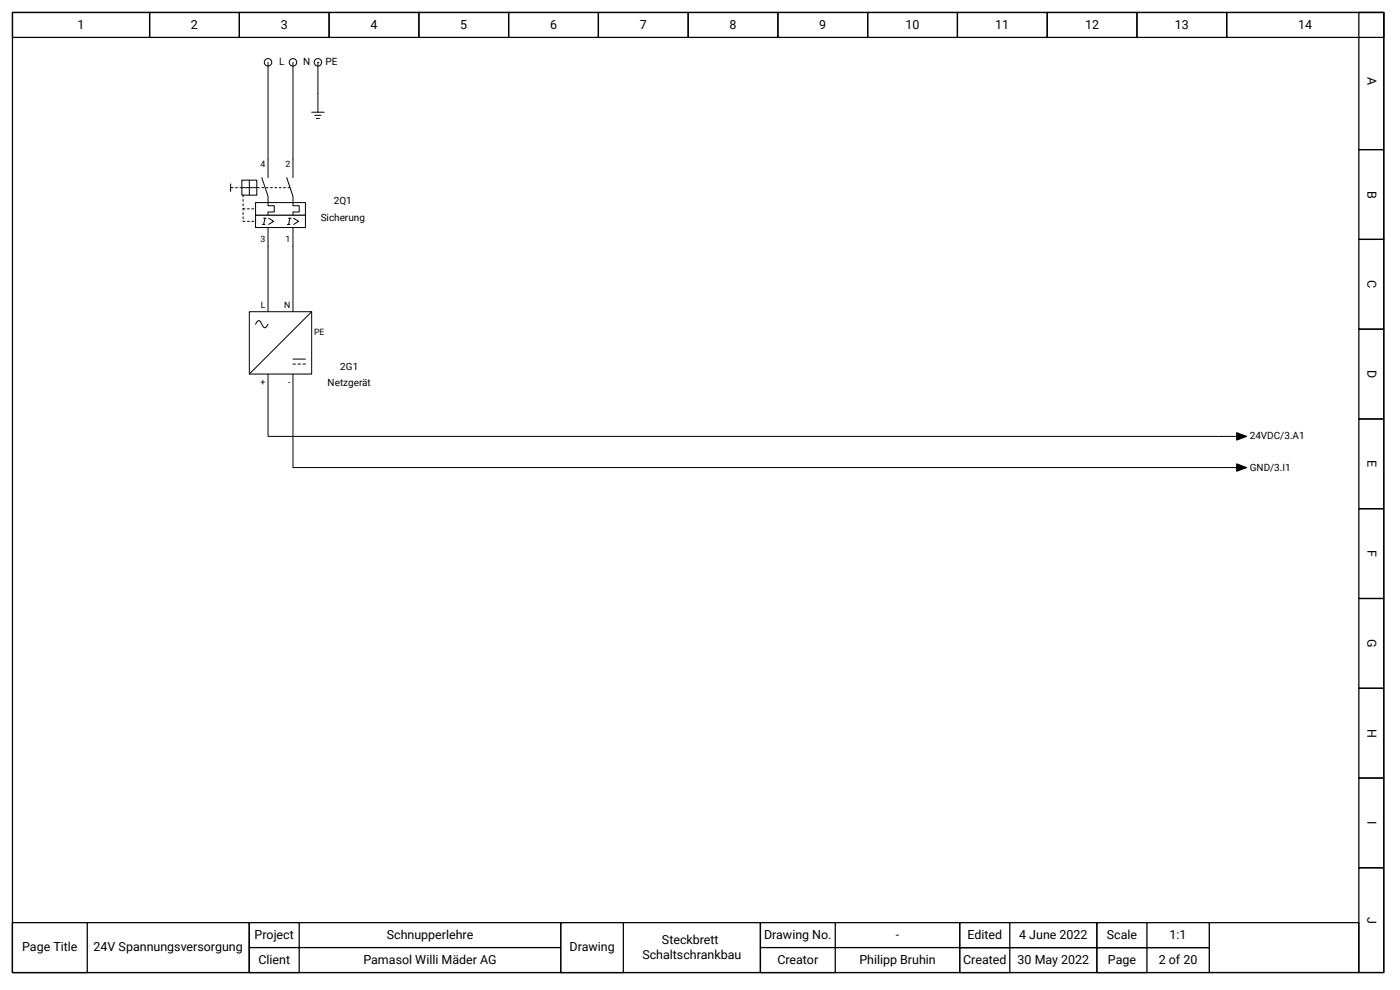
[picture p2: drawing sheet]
<svg xmlns="http://www.w3.org/2000/svg" width="297mm" height="210mm" viewBox="0 0 297 210" stroke-linecap="round" stroke-linejoin="round" font-family="sans-serif">
<path d="M256.6 195.8h31.8v10.6h-31.8z" fill-rule="evenodd" fill="#fff" stroke="#000" stroke-width=".26"/>
<g fill="none" stroke="#000" stroke-width=".26">
<path d="M2.6 2.6h291.1v203.8h-291.1zM2.6 2.6h29.1v5.3h-29.1zM31.7 2.6h19.1v5.3h-19.1zM50.8 2.6h19v5.3h-19zM69.8 2.6h19.1v5.3h-19.1zM88.9 2.6h19v5.3h-19zM107.9 2.6h19.1v5.3h-19.1zM127 2.6h19v5.3h-19zM146 2.6h19.1v5.3h-19.1zM165.1 2.6h19v5.3h-19zM184.1 2.6h19.1v5.3h-19.1zM203.2 2.6h19v5.3h-19z"/>
<path d="M222.2 2.6h19.1v5.3h-19.1zM241.3 2.6h19v5.3h-19zM260.3 2.6h33.4v5.3h-33.4zM288.4 2.6h5.3v29.1h-5.3zM288.4 31.7h5.3v19.1h-5.3zM288.4 50.8h5.3v19h-5.3zM288.4 69.8h5.3v19.1h-5.3zM288.4 88.9h5.3v19h-5.3zM288.4 107.9h5.3v19.1h-5.3zM288.4 127h5.3v19h-5.3zM288.4 146h5.3v19.1h-5.3zM288.4 165.1h5.3v19h-5.3z"/>
<path d="M288.4 184.1h5.3v22.3h-5.3z"/>
</g>
<g fill="#fff" stroke="#000" stroke-width=".26">
<path d="M2.6 195.8h50.3v10.6h-50.3z" fill-rule="evenodd"/>
<path d="M2.6 195.8h15.9v10.6h-15.9z" fill-rule="evenodd"/>
<path d="M52.9 195.8h66.2v5.3h-66.2z" fill-rule="evenodd"/>
<path d="M52.9 195.8h10.6v5.3h-10.6z" fill-rule="evenodd"/>
<path d="M52.9 201.1h66.2v5.3h-66.2z" fill-rule="evenodd"/>
<path d="M52.9 201.1h10.6v5.3h-10.6z" fill-rule="evenodd"/>
<path d="M119.1 195.8h42.3v10.6h-42.3z" fill-rule="evenodd"/>
<path d="M119.1 195.8h13.2v10.6h-13.2z" fill-rule="evenodd"/>
<path d="M161.4 195.8h42.3v5.3h-42.3z" fill-rule="evenodd"/>
<path d="M161.4 195.8h15.9v5.3h-15.9z" fill-rule="evenodd"/>
<path d="M161.4 201.1h42.3v5.3h-42.3z" fill-rule="evenodd"/>
<path d="M161.4 201.1h15.9v5.3h-15.9z" fill-rule="evenodd"/>
<path d="M203.7 201.1h29.1v5.3h-29.1z" fill-rule="evenodd"/>
<path d="M203.7 201.1h10.6v5.3h-10.6z" fill-rule="evenodd"/>
<path d="M203.7 195.8h29.1v5.3h-29.1z" fill-rule="evenodd"/>
<path d="M203.7 195.8h10.6v5.3h-10.6z" fill-rule="evenodd"/>
<path d="M232.8 201.1h23.8v5.3h-23.8z" fill-rule="evenodd"/>
<path d="M232.8 201.1h10.6v5.3h-10.6z" fill-rule="evenodd"/>
<path d="M232.8 195.8h23.8v5.3h-23.8z" fill-rule="evenodd"/>
<path d="M232.8 195.8h10.6v5.3h-10.6z" fill-rule="evenodd"/>
</g>
<g fill="#000" stroke="#000" stroke-width=".21">
<path d="M259.3 92.6h5.3l-2.1 .8v-1.6l2.1 .8z" fill-rule="evenodd"/>
<path d="M259.3 99.2h5.3l-2.1 .8v-1.6l2.1 .8z" fill-rule="evenodd"/>
</g>
<path d="M52.9 66.1h13.2v13.3h-13.2z" fill-rule="evenodd" fill="#fff" stroke="#000" stroke-width=".21"/>
<path d="M56.9 33.7v4M62.2 33.7v4M54.2 68.8l.6-.8a1.54 1.54 0 0 1 1 1.3l.5 .2 .6-.7M62.2 76.2h2.6M62.2 77.3h.5M63.2 77.3h.6M64.3 77.3h.5M66.1 66.1l-13.2 13.3" fill="none" stroke="#000" stroke-width=".21"/>
<path d="M61.5 39.8h-12.6M51.6 44.3h2.6M51.6 47h2.6" fill="none" stroke="#000" stroke-width=".21" stroke-dasharray=".4 .5"/>
<path d="M51.3 38.2h3.2v3.2h-3.2z" fill-rule="evenodd" fill="#fff" stroke="#000" stroke-width=".21"/>
<path d="M48.9 39v1.6M51.3 39.8h3.2M52.9 38.2v3.2M55.6 37.7l1.3 4v2.6M60.9 37.7l1.3 4v2.6M56.9 47v5.3M62.2 47v5.3" fill="none" stroke="#000" stroke-width=".21"/>
<path d="M54.2 45.6h10.6v2.7h-10.6z" fill-rule="evenodd" fill="#fff" stroke="#000" stroke-width=".21"/>
<path d="M55.7 47.6h.5M56 46.3h.5M56.2 46.3l-.2 1.3M57 46.3l1.1 .7-1.1 .6M61 47.6h.5M61.3 46.3h.5M61.5 46.3l-.2 1.3M62.3 46.3l1.1 .7-1.1 .6" fill="none" stroke="#000" stroke-width=".21"/>
<path d="M54.2 43h10.6v2.6h-10.6z" fill-rule="evenodd" fill="#fff" stroke="#000" stroke-width=".21"/>
<g fill="none" stroke="#000" stroke-width=".21">
<path d="M56.9 13.2v20.5M62.2 13.2v20.5M67.5 13.2h.1M67.5 13.2v10.6M66.1 23.8h2.7M66.8 24.5h1.3M67.1 25.1h.7M56.9 52.3v13.8M56.9 43v.7h1.3v1.3h-1.3v.6M62.2 52.3v13.8M62.2 43v.7h1.3v1.3h-1.3v.6M56.9 79.4v13.2h202.4"/>
<path d="M62.2 79.4v19.8h197.1"/>
<circle cx="56.9" cy="13.2" r=".8"/>
<circle cx="62.2" cy="13.2" r=".8"/>
<circle cx="67.5" cy="13.2" r=".8"/>
</g>
<path d="M51.6 41.4v5.6" fill="none" stroke="#000" stroke-width=".21" stroke-dasharray=".4 .5"/>
<g font-size="2.6">
<text x="16.5" y="6.1">1</text>
<text x="40.5" y="6.1">2</text>
<text x="59.6" y="6.1">3</text>
<text x="78.6" y="6.1">4</text>
<text x="97.7" y="6.1">5</text>
<text x="116.7" y="6.1">6</text>
<text x="135.8" y="6.1">7</text>
<text x="154.8" y="6.1">8</text>
<text x="173.9" y="6.1">9</text>
<text x="192.2" y="6.1">10</text>
<text x="211.2" y="6.1">11</text>
<text x="230.3" y="6.1">12</text>
<text x="249.3" y="6.1">13</text>
<text x="275.5" y="6.1">14</text>
<text x="290.2" y="16.3" transform="rotate(90 290.2 16.3)">A</text>
<text x="290.2" y="40.5" transform="rotate(90 290.2 40.5)">B</text>
<text x="290.2" y="59.5" transform="rotate(90 290.2 59.5)">C</text>
<text x="290.2" y="78.5" transform="rotate(90 290.2 78.5)">D</text>
<text x="290.2" y="97.7" transform="rotate(90 290.2 97.7)">E</text>
<text x="290.2" y="116.7" transform="rotate(90 290.2 116.7)">F</text>
<text x="290.2" y="135.6" transform="rotate(90 290.2 135.6)">G</text>
<text x="290.2" y="154.6" transform="rotate(90 290.2 154.6)">H</text>
<text x="290.2" y="174.3" transform="rotate(90 290.2 174.3)">I</text>
<text x="290.2" y="194.5" transform="rotate(90 290.2 194.5)">J</text>
<text x="4.7" y="201.9">Page Title</text>
<text x="19.9" y="201.9">24V Spannungsversorgung</text>
<text x="54" y="199.3">Project</text>
<text x="82.1" y="199.3">Schnupperlehre</text>
<text x="120.9" y="201.9">Drawing</text>
<text x="136.3" y="203.5">Schaltschrankbau</text>
<text x="140.5" y="200.3">Steckbrett</text>
<text x="162.2" y="199.3">Drawing No.</text>
<text x="190.1" y="199.3">-</text>
<text x="205.3" y="199.3">Edited</text>
<text x="216.3" y="199.3">4 June 2022</text>
<text x="234.9" y="199.3">Scale</text>
<text x="248.2" y="199.3">1:1</text>
<text x="54.8" y="204.5">Client</text>
<text x="77.1" y="204.5">Pamasol Willi Mäder AG</text>
<text x="165" y="204.5">Creator</text>
<text x="182.4" y="204.5">Philipp Bruhin</text>
<text x="204.4" y="204.5">Created</text>
<text x="216" y="204.5">30 May 2022</text>
<text x="235.1" y="204.5">Page</text>
<text x="245.9" y="204.5">2 of 20</text>
</g>
<g font-size="2.1">
<text x="59.2" y="13.9">L</text>
<text x="64.3" y="13.9">N</text>
<text x="69.1" y="13.9">PE</text>
<text x="68.1" y="46.9">Sicherung</text>
<text x="70.8" y="43.4">2Q1</text>
<text x="69.5" y="82">Netzgerät</text>
<text x="72.2" y="78.4">2G1</text>
<text x="265.2" y="93.3">24VDC/3.A1</text>
<text x="265.2" y="99.9">GND/3.I1</text>
</g>
<g font-size="1.9">
<text x="55.3" y="35.5">4</text>
<text x="60.6" y="35.5">2</text>
<text x="55.3" y="51.4">3</text>
<text x="60.6" y="51.4">1</text>
<text x="55.4" y="65.3">L</text>
<text x="60.3" y="65.4">N</text>
<text x="66.7" y="71.1">PE</text>
<text x="55.3" y="81.7">+</text>
<text x="61.1" y="81.7">-</text>
</g>
</svg>
